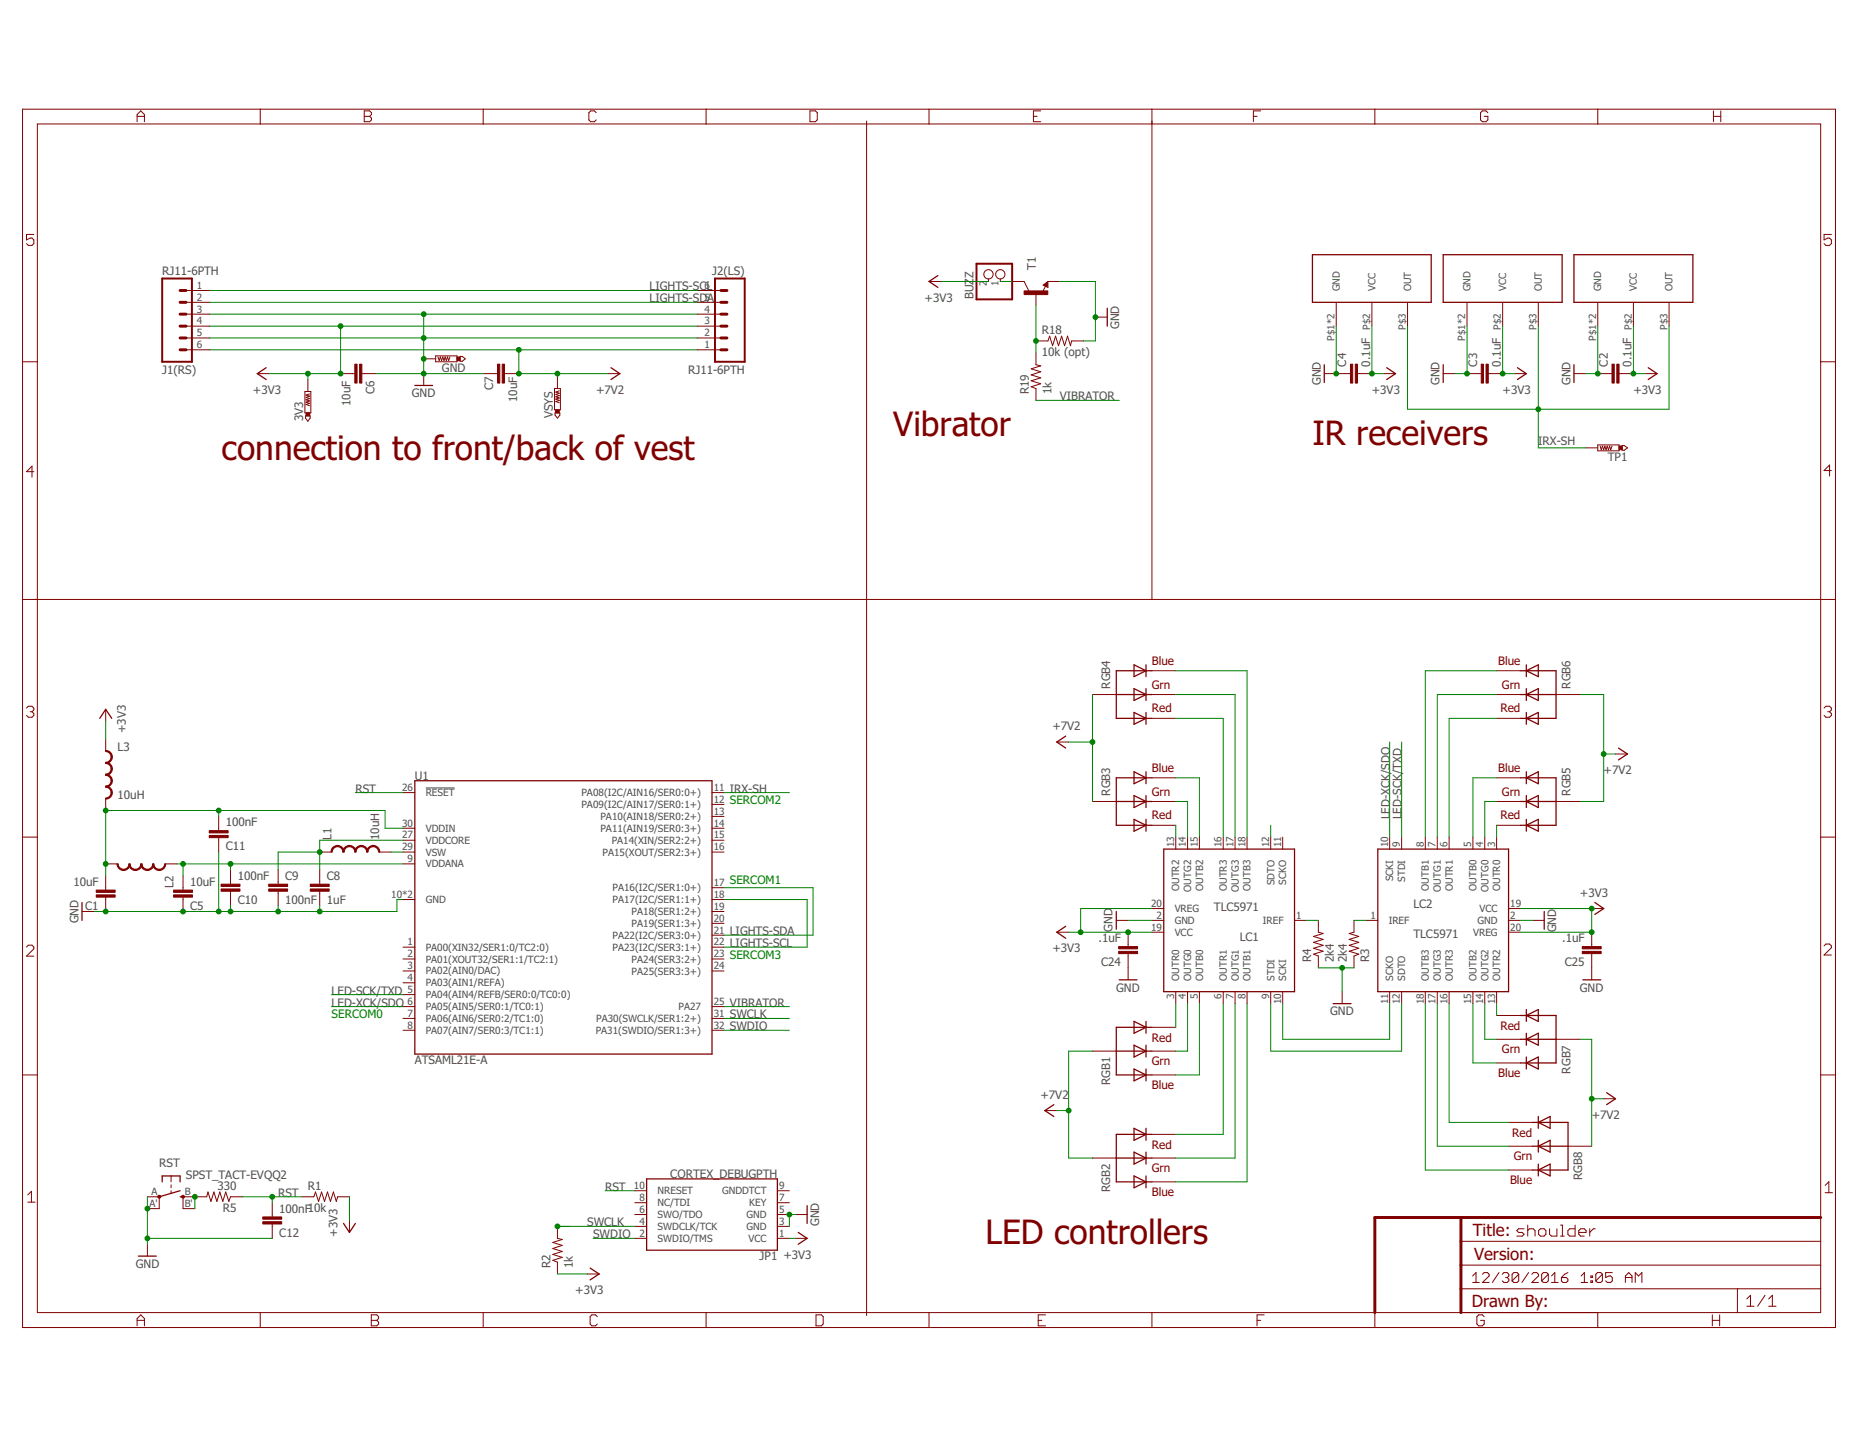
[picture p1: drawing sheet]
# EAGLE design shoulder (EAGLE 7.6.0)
VERSION: 3

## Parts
3V3  PTR1PAD1-17  [P1-17]
BUZZ  JST_2PIN-THM  [JST-PH-2-THM]
C1  10uF  CAP0603-CAP  [0603-CAP]
C2  0.1uF  CAP0603-CAP  [0603-CAP]
C3  0.1uF  CAP0603-CAP  [0603-CAP]
C4  0.1uF  CAP0603-CAP  [0603-CAP]
C5  10uF  CAP0603-CAP  [0603-CAP]
C6  10uF  CAP1206  [1206]
C7  10uF  CAP1206  [1206]
C8  1uF  CAP0603-CAP  [0603-CAP]
C9  100nF  CAP0603-CAP  [0603-CAP]
C10  100nF  CAP0603-CAP  [0603-CAP]
C11  100nF  CAP0603-CAP  [0603-CAP]
C12  100nF  CAP0603-CAP  [0603-CAP]
C24  .1uF  CAP0603-CAP  [0603-CAP]
C25  .1uF  CAP0603-CAP  [0603-CAP]
GND  PTR1PAD1-17  [P1-17]
J1(RS)  RJ11-6PTH  [RJ11-6]
J2(LS)  RJ11-6PTH  [RJ11-6]
JP1  CORTEX_DEBUGPTH  [2X5-PTH-1.27MM]
L1  10uH  INDUCTOR0805  [0805]
L2  INDUCTOR0603  [0603]
L3  10uH  INDUCTOR0805  [0805]
LC1  TLC5971  [SSOP20]
LC2  TLC5971  [SSOP20]
R1  10k  RESISTOR0603-RES  [0603-RES]
R2  1k  RESISTOR0603-RES  [0603-RES]
R3  2k4  RESISTOR0603-RES  [0603-RES]
R4  2k4  RESISTOR0603-RES  [0603-RES]
R5  330  RESISTOR0603-RES  [0603-RES]
R18  10k (opt)  RESISTOR0603-RES  [0603-RES]
R19  1k  RESISTOR0603-RES  [0603-RES]
RGB1  AVAGO-RGB-SMT  [AVAGO-SMT-RGB]
RGB2  AVAGO-RGB-SMT  [AVAGO-SMT-RGB]
RGB3  AVAGO-RGB-SMT  [AVAGO-SMT-RGB]
RGB4  AVAGO-RGB-SMT  [AVAGO-SMT-RGB]
RGB5  AVAGO-RGB-SMT  [AVAGO-SMT-RGB]
RGB6  AVAGO-RGB-SMT  [AVAGO-SMT-RGB]
RGB7  AVAGO-RGB-SMT  [AVAGO-SMT-RGB]
RGB8  AVAGO-RGB-SMT  [AVAGO-SMT-RGB]
RST  SPST_TACT-EVQQ2  [EVQ-Q2]
T1  TRANSISTOR_NPNSOT23  [SOT23]
TP1  PTR1PAD1-17  [P1-17]
U1  ATSAML21E-A  [TQFP-32-7X7-0.8MM]
U$1  TSMP77000SIDE  [TSMP77000]
U$2  TSMP77000SIDE  [TSMP77000]
U$3  TSMP77000UP  [HEIMDALL-UP]
VSYS  PTR1PAD1-17  [P1-17]

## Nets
+3V3: 3V3.TP BUZZ.2 C2.2 C3.2 C4.2 C6.2 C24.2 C25.2 J1(RS).4 J2(LS).3 JP1.1(VCC) L3.1 LC1.19(VCC) LC1.20(VREG) LC2.19(VCC) LC2.20(VREG) R1.2 R2.1 U$1.P$2(VCC) U$2.P$2(VCC) U$3.P$2(VCC)
+7V2: C7.2 J1(RS).6 J2(LS).1 RGB1.P$4(VCC) RGB1.P$5(VCC) RGB1.P$6(VCC) RGB2.P$4(VCC) RGB2.P$5(VCC) RGB2.P$6(VCC) RGB3.P$4(VCC) RGB3.P$5(VCC) RGB3.P$6(VCC) RGB4.P$4(VCC) RGB4.P$5(VCC) RGB4.P$6(VCC) RGB5.P$4(VCC) RGB5.P$5(VCC) RGB5.P$6(VCC) RGB6.P$4(VCC) RGB6.P$5(VCC) RGB6.P$6(VCC) RGB7.P$4(VCC) RGB7.P$5(VCC) RGB7.P$6(VCC) RGB8.P$4(VCC) RGB8.P$5(VCC) RGB8.P$6(VCC) VSYS.TP
GND: C1.1 C2.1 C3.1 C4.1 C5.1 C6.1 C7.1 C8.2 C9.2 C10.1 C11.1 C12.1 C24.1 C25.1 GND.TP J1(RS).3 J1(RS).5 J2(LS).2 J2(LS).4 JP1.3(GND) JP1.5(GND) LC1.2(GND) LC2.2(GND) R3.1 R4.1 R18.2 RST.A'(P1) RST.A(P) T1.2(E) U1.10(GND) U1.28(GND) U$1.P$1(GND) U$1.P$4(GND) U$2.P$1(GND) U$2.P$4(GND) U$3.P$1(GND) U$3.P$4(GND)
IRX-SH: TP1.TP U1.11(PA08(I2C/AIN16/SER0:0+)) U$1.P$3(OUT) U$2.P$3(OUT) U$3.P$3(OUT)
LED-SCK/TXD: LC2.9(STDI) U1.5(PA04(AIN4/REFB/SER0:0/TC0:0))
LED-XCK/SDO: LC2.10(SCKI) U1.6(PA05(AIN5/SER0:1/TC0:1))
LIGHTS-SCL: J1(RS).1 J2(LS).6 U1.18(PA17(I2C/SER1:1+)) U1.22(PA23(I2C/SER3:1+))
LIGHTS-SDA: J1(RS).2 J2(LS).5 U1.17(PA16(I2C/SER1:0+)) U1.21(PA22(I2C/SER3:0+))
N$1: LC1.10(SCKI) LC2.11(SCKO)
N$2: LC1.9(STDI) LC2.12(SDTO)
N$3: LC1.12(SDTO)
N$4: C5.2 C10.2 L2.1 U1.9(VDDANA)
N$5: C1.2 C11.2 L2.2 L3.2 U1.30(VDDIN)
N$6: R5.2 RST.B'(S1) RST.B(S)
N$7: L1.2 U1.29(VSW)
N$8: LC1.3(OUTR0) RGB1.P$3(RED)
N$10: LC2.3(OUTR0) RGB5.P$3(RED)
N$11: LC2.6(OUTR1) RGB6.P$3(RED)
N$12: C8.1 C9.1 L1.1 U1.27(VDDCORE)
N$14: BUZZ.1 T1.3(C)
N$17: LC1.15(OUTB2) RGB3.P$1(BLUE)
N$19: R18.1 R19.2 T1.1(B)
N$24: LC1.13(OUTR2) RGB3.P$3(RED)
N$27: LC1.14(OUTG2) RGB3.P$2(GREEN)
N$31: LC1.16(OUTR3) RGB4.P$3(RED)
N$32: LC1.17(OUTG3) RGB4.P$2(GREEN)
N$33: LC1.18(OUTB3) RGB4.P$1(BLUE)
N$36: LC1.4(OUTG0) RGB1.P$2(GREEN)
N$37: LC1.5(OUTB0) RGB1.P$1(BLUE)
N$38: LC1.6(OUTR1) RGB2.P$3(RED)
N$39: LC1.7(OUTG1) RGB2.P$2(GREEN)
N$40: LC1.8(OUTB1) RGB2.P$1(BLUE)
N$42: LC2.4(OUTG0) RGB5.P$2(GREEN)
N$43: LC2.5(OUTB0) RGB5.P$1(BLUE)
N$49: LC2.7(OUTG1) RGB6.P$2(GREEN)
N$50: LC2.8(OUTB1) RGB6.P$1(BLUE)
N$51: LC2.16(OUTR3) RGB8.P$3(RED)
N$52: LC2.17(OUTG3) RGB8.P$2(GREEN)
N$53: LC2.18(OUTB3) RGB8.P$1(BLUE)
N$54: LC2.15(OUTB2) RGB7.P$1(BLUE)
N$55: LC2.14(OUTG2) RGB7.P$2(GREEN)
N$56: LC2.13(OUTR2) RGB7.P$3(RED)
N$61: LC1.1(IREF) R4.2
N$62: LC2.1(IREF) R3.2
RST: C12.2 JP1.10(NRESET) R1.1 R5.1 U1.26(!RESET!)
SWCLK: JP1.4(SWDCLK/TCK) R2.2 U1.31(PA30(SWCLK/SER1:2+))
SWDIO: JP1.2(SWDIO/TMS) U1.32(PA31(SWDIO/SER1:3+))
VIBRATOR: R19.1 U1.25(PA27)
Unconnected: JP1.6(SWO/TDO) JP1.7(KEY) JP1.8(NC/TDI) JP1.9(GNDDTCT) LC1.11(SCKO) U1.1(PA00(XIN32/SER1:0/TC2:0)) U1.2(PA01(XOUT32/SER1:1/TC2:1)) U1.3(PA02(AIN0/DAC)) U1.4(PA03(AIN1/REFA)) U1.7(PA06(AIN6/SER0:2/TC1:0)) U1.8(PA07(AIN7/SER0:3/TC1:1)) U1.12(PA09(I2C/AIN17/SER0:1+)) U1.13(PA10(AIN18/SER0:2+)) U1.14(PA11(AIN19/SER0:3+)) U1.15(PA14(XIN/SER2:2+)) U1.16(PA15(XOUT/SER2:3+)) U1.19(PA18(SER1:2+)) U1.20(PA19(SER1:3+)) U1.23(PA24(SER3:2+)) U1.24(PA25(SER3:3+))

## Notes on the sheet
- Vibrator | IR receivers
- connection to front/back of vest
- SERCOM2
- SERCOM1
- SERCOM3
- SERCOM0
- LED controllers

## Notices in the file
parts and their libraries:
SparkFun-Connectors: Licensing: CC v3.0 Share-Alike You are welcome to use this library for commercial purposes.
